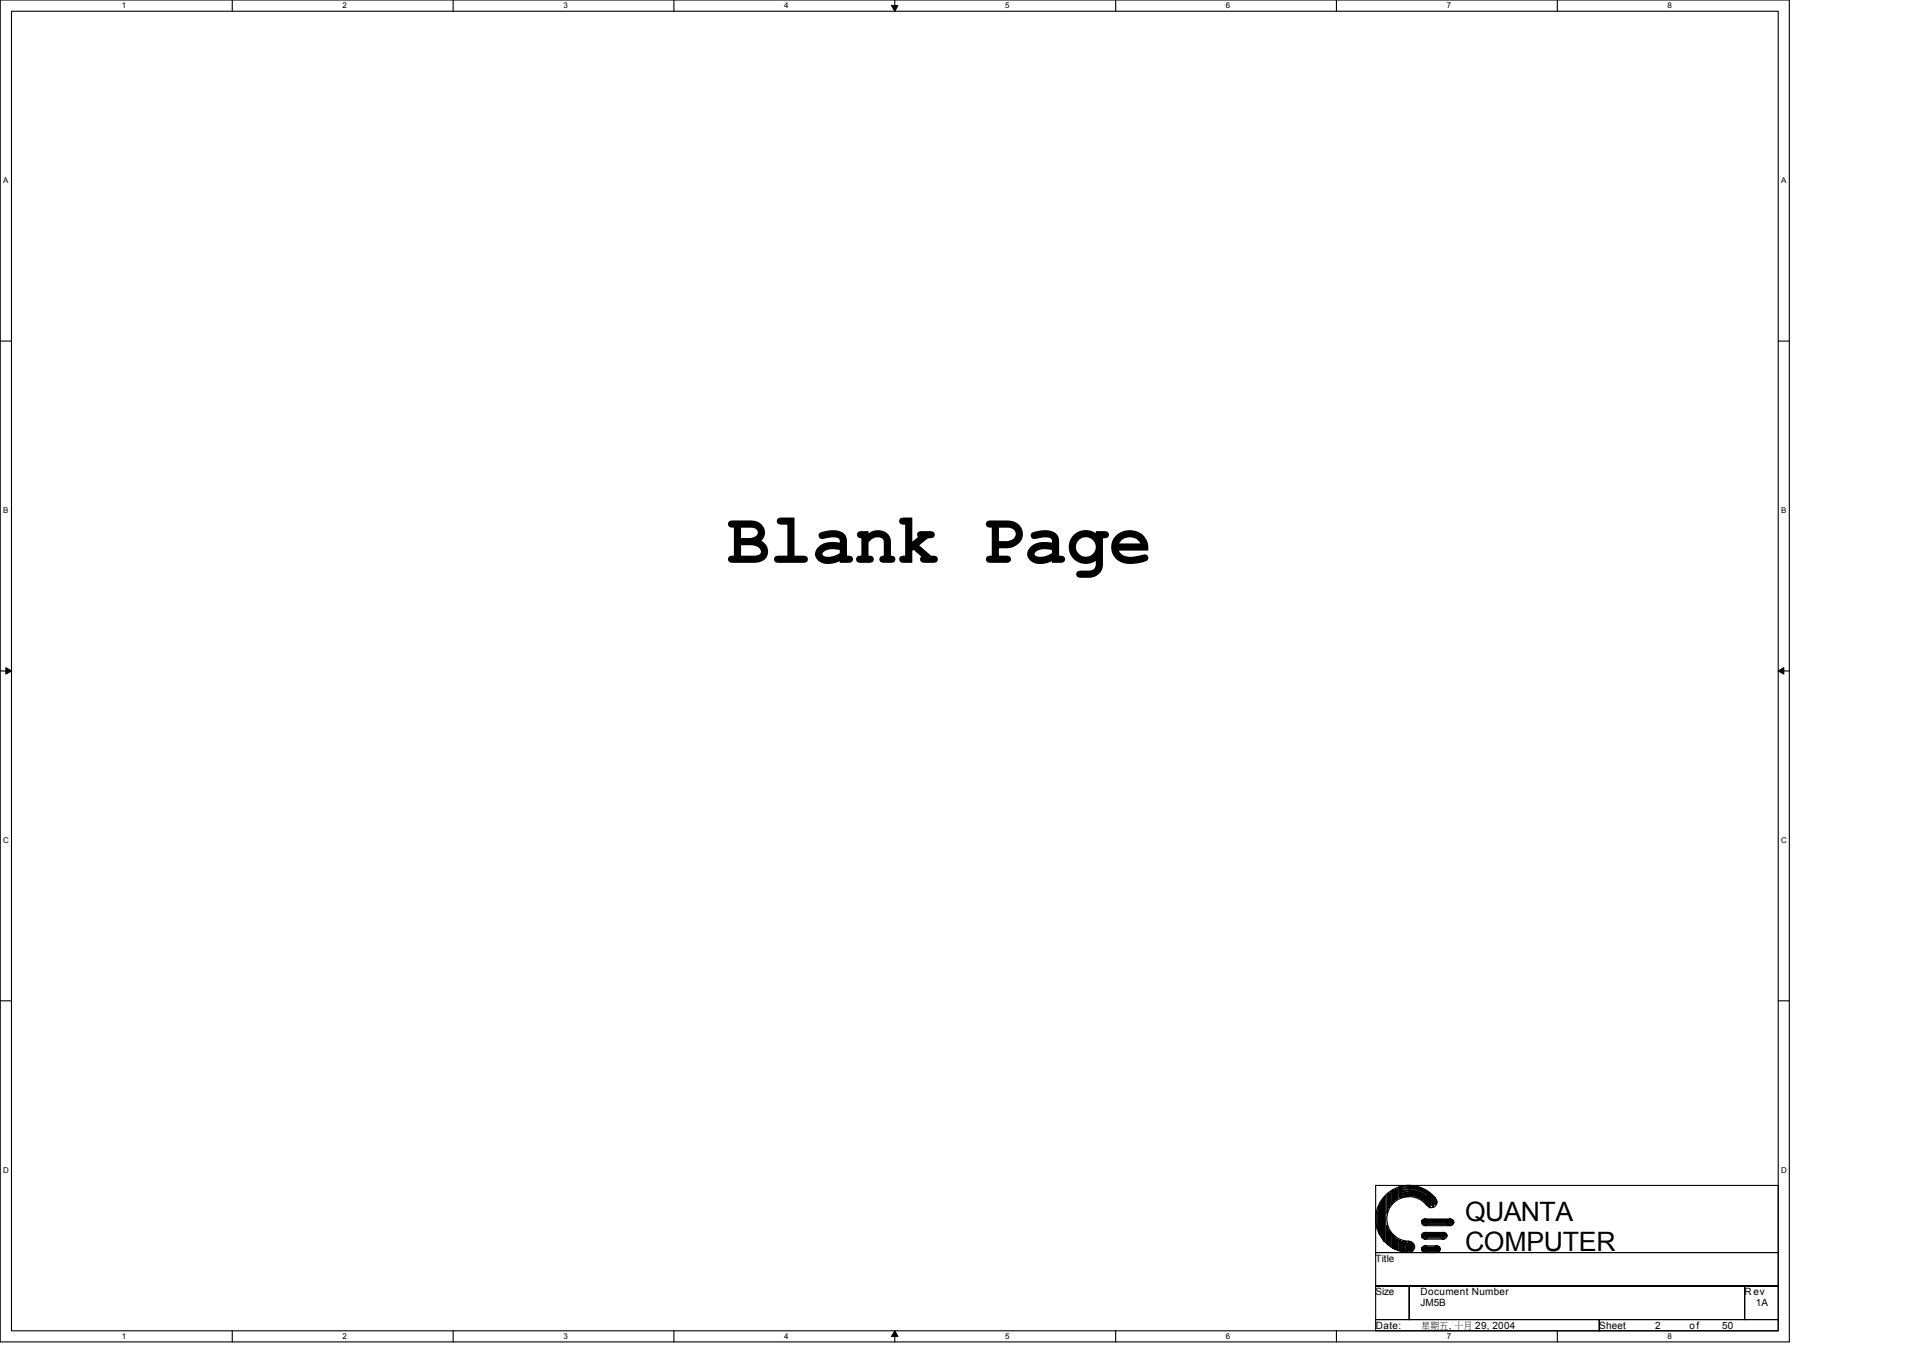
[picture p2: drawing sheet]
<svg xmlns="http://www.w3.org/2000/svg" width="297mm" height="210mm" viewBox="0 0 297 210" stroke-linecap="round" stroke-linejoin="round" font-family="sans-serif">
<path d="M0 0h276.4v207.3h-276.4zM1.8 1.7h272.9v203.8h-272.9z" fill="none" stroke="#000" stroke-width=".17"/>
<g fill="#fff">
<path d="M18.8 .2h.7v1.4h-.7z"/>
<path d="M18.8 205.7h.7v1.4h-.7z"/>
</g>
<path d="M35.9 0v1.7M35.9 205.5v1.8" fill="none" stroke="#000" stroke-width=".17"/>
<g fill="#fff">
<path d="M52.9 .2h.7v1.4h-.7z"/>
<path d="M52.9 205.7h.7v1.4h-.7z"/>
</g>
<path d="M70 0v1.7M70 205.5v1.8" fill="none" stroke="#000" stroke-width=".17"/>
<g fill="#fff">
<path d="M87 .2h.7v1.4h-.7z"/>
<path d="M87 205.7h.7v1.4h-.7z"/>
</g>
<path d="M104.1 0v1.7M104.1 205.5v1.8" fill="none" stroke="#000" stroke-width=".17"/>
<g fill="#fff">
<path d="M121.1 .2h.7v1.4h-.7z"/>
<path d="M121.1 205.7h.7v1.4h-.7z"/>
</g>
<path d="M138.2 0v1.7M138.2 205.5v1.8" fill="none" stroke="#000" stroke-width=".17"/>
<path d="M137.7 .9h1l-.5 .8zM138.2 205.5l.5 .9h-1z" fill="#000" stroke="#000" stroke-width=".15"/>
<g fill="#fff">
<path d="M155.3 .2h.6v1.4h-.6z"/>
<path d="M155.3 205.7h.6v1.4h-.6z"/>
</g>
<path d="M172.3 0v1.7M172.3 205.5v1.8" fill="none" stroke="#000" stroke-width=".17"/>
<g fill="#fff">
<path d="M189.4 .2h.6v1.4h-.6z"/>
<path d="M189.4 205.7h.6v1.4h-.6z"/>
</g>
<path d="M206.4 0v1.7M206.4 205.5v1.8" fill="none" stroke="#000" stroke-width=".17"/>
<g fill="#fff">
<path d="M223.5 .2h.6v1.4h-.6z"/>
<path d="M223.5 205.7h.6v1.4h-.6z"/>
</g>
<path d="M240.6 0v1.7M240.6 205.5v1.8" fill="none" stroke="#000" stroke-width=".17"/>
<g fill="#fff">
<path d="M257.6 .2h.7v1.4h-.7z"/>
<path d="M257.6 205.7h.7v1.4h-.7z"/>
<path d="M.5 27.2h.8v1.4h-.8z"/>
<path d="M275.1 27.2h.8v1.4h-.8z"/>
<path d="M.5 78.1h.8v1.4h-.8z"/>
<path d="M275.1 78.1h.8v1.4h-.8z"/>
</g>
<path d="M0 52.7h1.8M274.7 52.7h1.7" fill="none" stroke="#000" stroke-width=".17"/>
<g fill="#fff">
<path d="M.5 129.1h.8v1.4h-.8z"/>
<path d="M275.1 129.1h.9v1.4h-.9z"/>
</g>
<path d="M0 103.6h1.8M274.7 103.6h1.7" fill="none" stroke="#000" stroke-width=".17"/>
<path d="M.9 103.1l.9 .5-.9 .5zM274.7 103.6l.8-.5v1z" fill="#000" stroke="#000" stroke-width=".15"/>
<g fill="#fff">
<path d="M.5 180h.8v1.4h-.8z"/>
<path d="M275.1 180h.9v1.4h-.9z"/>
</g>
<g fill="none" stroke="#000" stroke-width=".17">
<path d="M0 154.6h1.8M274.7 154.6h1.7M212.5 183.1h62.2v10.4h-62.2zM212.5 193.5h62.2v5.1h-62.2zM212.5 198.6h5.2v5.2h-5.2zM212.7 187.1v2.4l.1 .5v-3.5l.2-.3v4.3l.2 .2v-4.8l.2-.4v5.5l.1 .2v-5.9l.2-.1v6.5M214.2 184.5v2.9l.2-.5v-2.4l.2-.2v2.2l.1-.1v-2.3l.2-.1v2l.2-.1v-2.1h.2v1.9l.1-.2v-1.7l.2-.2v1.7l.2-.1v-1.6l.1-.2v1.8M216.3 183.8a4.7 4.7 0 0 1 5.4 2.2M216.3 184.5a4 4 0 0 1 4.8 1.7M216.3 184.3a4.2 4.2 0 0 1 5.1 2.1M216.3 184.2a4.3 4.3 0 0 1 5.2 2.2M216.3 184a4.5 4.5 0 0 1 5.2 2.1"/>
<path d="M216.3 183.5a4.9 4.9 0 0 1 5.7 2.2M216.3 183.3v1.7l-.2-.2v-1.4zM216.3 191.6v1.5h-.2v-1.5l-.2-.2v1.7l-.1-.2v-1.5l-.2-.2v1.7h-.2v-1.9l-.1-.1v1.9h-.2v-2.1l-.2-.2v2.1l-.2-.2v-2l-.1-.4v2.2l-.2-.1v-2.4l-.2-.4v2.6h-.1v-7.1l-.2 .2v6.7M216.3 191.7h.2v1.4h.1v-1.4h.2v1.6h-.3l.5-1.6M216.3 184.9a3.6 3.6 0 0 1 4.5 1.7M216.3 184.7a3.8 3.8 0 0 1 4.7 1.8M216.4 183.6a4.8 4.8 0 0 1 5.5 2.3M216.5 183.4v1.4M217 191.7h.1M217 191.7v1.6l.2-.2v-1.4l.1 .4v1.2h.2v-1.4h.2v1.4h.1v-1.4h.2v1.4l.2-.2v-1l.2 .1v.7M217.7 183.1l-1.6 .2M217.7 184.8l-1.3 .2"/>
<path d="M217.7 198.6h51.8v5.2h-51.8zM219.7 188.4h4.7v.2h-4.8v.2h5l-.2 .2h-4.7l.2 .1M219.7 192.6h2.6v.2h-2.7v.1h2.9l-.2 .2h-2.7l.3 .2h2.4M219.7 190.5h3.7v.2h-3.7l-.1 .2h3.9l-.1 .1h-3.8l.3 .2h3.3M219.9 189.1h.1M219.9 189.1h4.5M220.1 192.4h1.9M220.1 193.5h1.9M220.1 191.4h2.9M220.1 190.4h2.9M220.1 189.3h4M220.1 188.3h4"/>
<path d="M220.3 186.1a3.4 3.4 0 0 0-5.8 .7 3.4 3.4 0 0 0 3.2 4.9M221.7 185a5.2 5.2 0 0 0-8.7 1 5.2 5.2 0 0 0 4.7 7.4M269.5 198.6h5.2v5.2h-5.2zM212.5 203.8h34.5v1.7h-34.5zM247 203.8h27.7v1.7h-27.7z"/>
<circle cx="217.7" cy="192.6" r=".86"/>
<circle cx="220.1" cy="190.9" r=".51"/>
<circle cx="220.1" cy="192.9" r=".51"/>
<circle cx="220.1" cy="188.8" r=".51"/>
<circle cx="221.1" cy="185.7" r=".85"/>
<circle cx="222" cy="192.9" r=".51"/>
<circle cx="223" cy="190.9" r=".51"/>
<circle cx="224" cy="188.8" r=".51"/>
</g>
<text font-size="11" x="112.3" y="86.9">Blank Page</text>
<g font-size="4.1">
<text x="226.3" y="188.5">QUANTA</text>
<text x="226.3" y="193.3">COMPUTER</text>
</g>
<g font-size="1.5">
<text x="212.5" y="194.9">Title</text>
<text x="212.5" y="200">Size</text>
<text x="219.4" y="200">Document Number</text>
<text x="219.4" y="201.8">JM5B</text>
<text x="269.5" y="200">Rev</text>
<text x="271.2" y="201.8">1A</text>
<text x="212.5" y="205.2">Date:</text>
<text x="219.6" y="205.2">星期五, 十月 29, 2004</text>
<text x="247" y="205.2">Sheet</text>
<text x="255.7" y="205.2">2</text>
<text x="261" y="205.2">of</text>
<text x="266" y="205.2">50</text>
</g>
<g font-size="1.2">
<text x="18.8" y="1.3">1</text>
<text x="52.9" y="1.3">2</text>
<text x="87" y="1.3">3</text>
<text x="121.1" y="1.3">4</text>
<text x="155.3" y="1.3">5</text>
<text x="189.4" y="1.3">6</text>
<text x="223.5" y="1.3">7</text>
<text x="257.6" y="1.3">8</text>
<text x=".5" y="28.3">A</text>
<text x="275.1" y="28.3">A</text>
<text x=".5" y="79.2">B</text>
<text x="275.1" y="79.2">B</text>
<text x=".5" y="130.2">C</text>
<text x="275.1" y="130.2">C</text>
<text x=".5" y="181.1">D</text>
<text x="275.1" y="181.1">D</text>
<text x="18.8" y="206.8">1</text>
<text x="52.9" y="206.8">2</text>
<text x="87" y="206.8">3</text>
<text x="121.1" y="206.8">4</text>
<text x="155.3" y="206.8">5</text>
<text x="189.4" y="206.8">6</text>
<text x="223.5" y="206.8">7</text>
<text x="257.6" y="206.8">8</text>
</g>
</svg>
